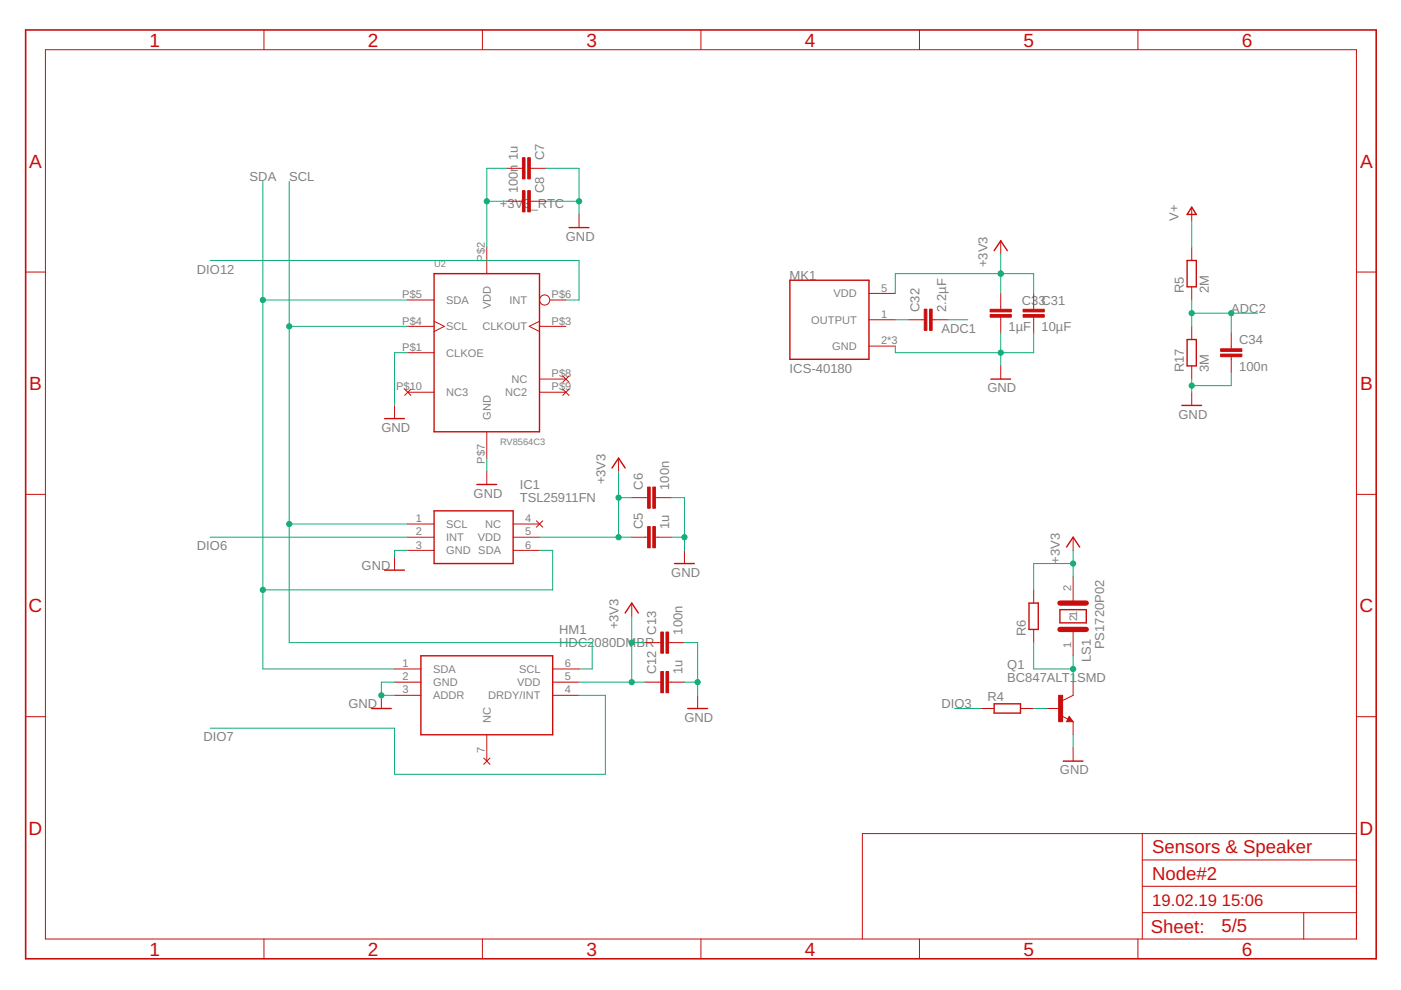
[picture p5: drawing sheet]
<svg xmlns="http://www.w3.org/2000/svg" width="297mm" height="210mm" viewBox="0 0 297 210" stroke-linecap="round" stroke-linejoin="round" font-family="sans-serif">
<g fill="none" stroke="#c90d0c" stroke-width=".21">
<path d="M9.6 10.5h278v188.6h-278zM56 6.3v4.2M102.3 6.3v4.2M148.6 6.3v4.2M194.9 6.3v4.2M241.3 6.3v4.2M107.4 35.7h3.4M112.4 35.7h3.4M5.4 57.7h4.2M103.2 52.5v5.5M107.4 42.7h3.4M112.4 42.7h3.4"/>
<path d="M122.8 45.5v2.8M212.2 51.1v2.7M252.7 44.1v2.8M252.7 52.5v2.7M287.6 57.7h4.2M86.4 74.8h5.6M86.4 69.2h5.6M86.4 63.6h5.6M92 68.1l2.2 1.1-2.2 1.1M114.4 68.1l-2.2 1.1 2.2 1.1M114.4 69.2h5.6M116.6 63.6h3.4"/>
<path d="M119.3 79.7l1.3 1.3M120.6 79.7l-1.3 1.3M184.2 62.2h5.6M184.2 67.8h5.6M184.2 73.4h5.6M192.6 67.8h3.4M197.6 67.8h3.4M212.2 62.2v3.4M212.2 67.2v3.4M212.2 77.6v2.8M219.2 62.2v3.4M219.2 67.2v3.4"/>
<path d="M252.7 60.8v2.8M252.7 69.2v2.8M252.7 77.6v2.8M261 70.6v3.4M261 75.6v3.4M83.7 86v2.8M85.8 82.5l1.3 1.3M86.4 83.2h5.6M87.1 82.5l-1.3 1.3M103.2 91.5v5.6M103.2 99.9v2.8M114.4 80.4h5.6"/>
<path d="M114.4 83.2h5.6M119.3 82.5l1.3 1.3M120.6 82.5l-1.3 1.3M131.1 97.1v2.8M252.7 83.2v2.8M5.4 104.8h4.2M83.7 118.1v2.8M86.4 111.1h5.6M86.4 113.9h5.6M86.4 116.7h5.6M108.8 111.1h5.6M108.8 113.9h5.6"/>
<path d="M108.8 116.7h5.6M113.7 110.4l1.4 1.4M115.1 110.4l-1.4 1.4M133.9 113.9h3.4M133.9 105.5h3.4M139 113.9h3.3M139 105.5h3.3M145.1 116.7v2.8M227.5 113.9v2.8M287.6 104.8h4.2M133.9 127.9v2.8M136.7 136.2h3.4"/>
<path d="M141.8 136.2h3.3M219.2 125.1v2.8M219.2 133.5v2.7M227.5 122.3v5.6M227.5 133.5v5.5M5.4 152h4.2M80.9 147.4v2.8M83.7 141.8h5.5M83.7 144.6h5.5M83.7 147.4h5.5M103.2 155.8v5.6M117.2 141.8h5.6"/>
<path d="M117.2 144.6h5.6M117.2 147.4h5.6M136.7 144.6h3.4M141.8 144.6h3.3M147.9 147.4v2.8M208 150.2h2.8M216.4 150.2h2.8M221.9 150.2h2.8M225.1 151.8l1.3 .7M226.7 151.9l.8 1.1h-1.4zM227.5 144.6v2.8l-2.2 1.1M227.5 153v2.8"/>
<path d="M227.5 158.6v2.8M287.6 152h4.2M102.6 160.7l1.3 1.4M103.9 160.7l-1.3 1.4M242.2 176.7v22.4M287.6 176.7h-104.8v22.4M56 199.1v4.2M102.3 199.1v4.2M148.6 199.1v4.2M194.9 199.1v4.2M241.3 199.1v4.2M242.2 193.5h45.4"/>
<path d="M242.2 187.9h45.4M242.2 182.3h45.4M276.4 193.5v5.6"/>
<circle cx="115.5" cy="63.6" r="1.08"/>
</g>
<path d="M5.4 6.3h286.4v197h-286.4z" fill="none" stroke="#c90d0c" stroke-width=".34"/>
<g fill="none" stroke="#c90d0c" stroke-width=".3">
<path d="M92 58h22.4v33.5h-22.4zM120.7 48.3h4.2M167.5 59.4h16.7v16.8h-16.7zM210.8 53.1l1.4-2 1.4 2M251.7 55.2h1.9v5.6h-1.9zM252.7 43.9l.9 1.6h-1.9zM251.7 72h1.9v5.6h-1.9zM81.6 88.8h4.1M129.8 99.2l1.3-2.1 1.4 2.1M210.1 80.4h4.2M250.6 86h4.2M92 108.3h16.8v11.2h-16.8z"/>
<path d="M101.1 102.7h4.2M143 119.5h4.2M226.1 116l1.4-2.1 1.4 2.1M81.6 120.9h4.1M89.2 139h28v16.8h-28zM132.5 130l1.4-2.1 1.4 2.1M218.2 127.9h1.9v5.6h-1.9zM224.7 129.3h5.6v2.8h-5.6zM78.8 150.2h4.2M145.8 150.2h4.2M210.8 149.2h5.6v2h-5.6zM226.7 152.4l.1 .3h-.4l.3-.5 .5 .7h-.8"/>
<path d="M225.4 161.4h4.2"/>
</g>
<g fill="#c90d0c" stroke="#c90d0c" stroke-width=".21">
<path d="M138.4 111.7h.6v4.4h-.6z"/>
<path d="M137.3 111.7h.6v4.4h-.6z"/>
<path d="M138.4 103.3h.6v4.5h-.6z"/>
<path d="M137.3 103.3h.6v4.5h-.6z"/>
<path d="M110.8 33.4h.5v4.5h-.5z"/>
<path d="M111.9 33.4h.5v4.5h-.5z"/>
<path d="M110.8 40.4h.5v4.5h-.5z"/>
<path d="M111.9 40.4h.5v4.5h-.5z"/>
<path d="M141.2 142.4h.6v4.5h-.6z"/>
<path d="M140.1 142.4h.6v4.5h-.6z"/>
<path d="M141.2 134h.6v4.5h-.6z"/>
<path d="M140.1 134h.6v4.5h-.6z"/>
<path d="M216.9 66.7h4.5v.5h-4.5z"/>
<path d="M216.9 65.6h4.5v.5h-4.5z"/>
<path d="M197.1 65.6h.5v4.4h-.5z"/>
<path d="M196 65.6h.5v4.4h-.5z"/>
<path d="M209.9 66.7h4.5v.5h-4.5z"/>
<path d="M209.9 65.6h4.5v.5h-4.5z"/>
<path d="M224.5 147.4h.8v5.6h-.8z"/>
<path d="M258.8 75.1h4.5v.5h-4.5z"/>
<path d="M258.8 74h4.5v.5h-4.5z"/>
</g>
<path d="M224.7 133.5h5.6M224.7 127.9h5.6" fill="none" stroke="#c90d0c" stroke-width="1.1"/>
<g fill="none" stroke="#0dab76" stroke-width=".21">
<path d="M55.7 38.5v103.3h28M61.3 38.5v97.7h64.3v5.6h-2.8M107.4 35.7h-4.2v16.8M115.8 35.7h7v9.8M44.6 55.2h78.2v8.4h-2.8M103.2 42.7h4.2M115.8 42.7h7M212.2 53.8v8.4M252.7 46.9v5.6M55.7 63.6h30.7M61.3 69.2h25.1M86.4 74.8h-2.7v11.2"/>
<path d="M189.8 62.2v-4.2h29.4v4.2M189.8 67.8h2.8M201 67.8h4.2M212.2 70.6v7M219.2 70.6v4.2h-29.4v-1.4M252.7 63.6v5.6M252.7 66.4h13.9M261 66.4v4.2M261 79v2.8h-8.3M103.2 97.1v2.8M131.1 99.9v14M252.7 80.4v2.8"/>
<path d="M44.6 113.9h41.8M61.3 111.1h25.1M86.4 116.7h-2.7v1.4M114.4 116.7h2.8v8.4h-61.5M114.4 113.9h19.5M131.1 105.5h2.8M142.3 113.9h2.8M142.3 105.5h2.8v11.2M227.5 116.7v5.6M227.5 119.5h-8.3v5.6M133.9 136.2h2.8M133.9 130.7v13.9"/>
<path d="M145.1 136.2h2.8v11.2M219.2 136.2v5.6h8.3M227.5 139v5.6M83.7 144.6h-2.8v2.8h2.8M122.8 147.4h5.6v16.8h-44.7v-9.8h-39.1M122.8 144.6h13.9M145.1 144.6h2.8M202.4 150.2h5.6M219.2 150.2h2.7M227.5 155.8v2.8"/>
</g>
<g fill="#0dab76" stroke="#0dab76" stroke-width=".21">
<circle cx="55.7" cy="63.6" r=".55"/>
<circle cx="55.7" cy="125.1" r=".55"/>
<circle cx="61.3" cy="111.1" r=".55"/>
<circle cx="61.3" cy="69.2" r=".55"/>
<circle cx="145.1" cy="113.9" r=".55"/>
<circle cx="147.9" cy="144.6" r=".55"/>
<circle cx="80.9" cy="147.4" r=".55"/>
<circle cx="122.8" cy="42.7" r=".55"/>
<circle cx="212.2" cy="74.8" r=".55"/>
<circle cx="252.7" cy="81.8" r=".55"/>
<circle cx="131.1" cy="113.9" r=".55"/>
<circle cx="131.1" cy="105.5" r=".55"/>
<circle cx="133.9" cy="136.2" r=".55"/>
<circle cx="133.9" cy="144.6" r=".55"/>
<circle cx="212.2" cy="58" r=".55"/>
<circle cx="227.5" cy="119.5" r=".55"/>
<circle cx="103.2" cy="42.7" r=".55"/>
<circle cx="227.5" cy="141.8" r=".55"/>
<circle cx="252.7" cy="66.4" r=".55"/>
<circle cx="261" cy="66.4" r=".55"/>
</g>
<g font-size="4" fill="#c90d0c">
<text x="31.7" y="9.9">1</text>
<text x="78" y="9.9">2</text>
<text x="124.3" y="9.9">3</text>
<text x="170.7" y="9.9">4</text>
<text x="217" y="9.9">5</text>
<text x="263.3" y="9.9">6</text>
<text x="6.2" y="35.5">A</text>
<text x="288.4" y="35.5">A</text>
<text x="6.2" y="82.7">B</text>
<text x="288.4" y="82.7">B</text>
<text x="6.1" y="129.8">C</text>
<text x="288.2" y="129.8">C</text>
<text x="6.1" y="177">D</text>
<text x="288.2" y="177">D</text>
<text x="31.7" y="202.6">1</text>
<text x="78" y="202.6">2</text>
<text x="124.3" y="202.6">3</text>
<text x="170.7" y="202.6">4</text>
<text x="217" y="202.6">5</text>
<text x="263.3" y="202.6">6</text>
</g>
<g font-size="3.9" fill="#c90d0c">
<text x="244.3" y="180.9">Sensors &amp; Speaker</text>
<text x="244.3" y="186.5">Node#2</text>
<text x="244" y="197.8">Sheet:</text>
<text x="259" y="197.7">5/5</text>
</g>
<g font-size="3.5" fill="#c90d0c">
<text x="244.3" y="192.1">19.02.19</text>
<text x="259" y="192.1">15:06</text>
</g>
<g font-size="2.8" fill="#808080">
<text x="109.8" y="34" transform="rotate(-90 109.8 34)">1u</text>
<text x="115.4" y="34" transform="rotate(-90 115.4 34)">C7</text>
<text x="52.9" y="38.5">SDA</text>
<text x="61.3" y="38.5">SCL</text>
<text x="109.8" y="41" transform="rotate(-90 109.8 41)">100n</text>
<text x="115.4" y="41" transform="rotate(-90 115.4 41)">C8</text>
<text x="106" y="44.1">+3V</text>
<text x="111" y="44.1">3</text>
<text x="112.5" y="44.1">_RTC</text>
<text x="249.9" y="46.9" transform="rotate(-90 249.9 46.9)">V+</text>
<text x="120" y="51">GND</text>
<text x="41.8" y="58">DIO12</text>
<text x="167.4" y="59.4">MK1</text>
<text x="209.4" y="56.6" transform="rotate(-90 209.4 56.6)">+3V3</text>
<text x="216.6" y="64.6">C33C31</text>
<text x="251" y="62.2" transform="rotate(-90 251 62.2)">R5</text>
<text x="256.3" y="62.2" transform="rotate(-90 256.3 62.2)">2M</text>
<text x="195" y="66.1" transform="rotate(-90 195 66.1)">C32</text>
<text x="199.6" y="70.6">ADC1</text>
<text x="200.6" y="66.1" transform="rotate(-90 200.6 66.1)">2.2µF</text>
<text x="213.8" y="70.2">1µF</text>
<text x="220.8" y="70.2">10µF</text>
<text x="261.1" y="66.4">ADC2</text>
<text x="262.7" y="73">C34</text>
<text x="167.4" y="79">ICS-40180</text>
<text x="209.4" y="83.2">GND</text>
<text x="251" y="79" transform="rotate(-90 251 79)">R17</text>
<text x="256.3" y="79" transform="rotate(-90 256.3 79)">3M</text>
<text x="262.7" y="78.6">100n</text>
<text x="249.9" y="88.8">GND</text>
<text x="80.9" y="91.5">GND</text>
<text x="100.4" y="105.5">GND</text>
<text x="110.2" y="106.5">TSL25911FN</text>
<text x="110.2" y="103.7">IC1</text>
<text x="128.4" y="102.7" transform="rotate(-90 128.4 102.7)">+3V3</text>
<text x="136.3" y="103.8" transform="rotate(-90 136.3 103.8)">C6</text>
<text x="141.9" y="103.8" transform="rotate(-90 141.9 103.8)">100n</text>
<text x="136.3" y="112.2" transform="rotate(-90 136.3 112.2)">C5</text>
<text x="141.9" y="112.2" transform="rotate(-90 141.9 112.2)">1u</text>
<text x="41.8" y="116.7">DIO6</text>
<text x="224.7" y="119.5" transform="rotate(-90 224.7 119.5)">+3V3</text>
<text x="76.7" y="120.9">GND</text>
<text x="142.3" y="122.3">GND</text>
<text x="118.6" y="137.2">HDC2</text>
<text x="118.6" y="134.4">HM1</text>
<text x="126.1" y="137.2">080DMBR</text>
<text x="131.2" y="133.4" transform="rotate(-90 131.2 133.4)">+3V3</text>
<text x="139.1" y="134.6" transform="rotate(-90 139.1 134.6)">C13</text>
<text x="144.7" y="134.6" transform="rotate(-90 144.7 134.6)">100n</text>
<text x="217.5" y="134.8" transform="rotate(-90 217.5 134.8)">R6</text>
<text x="234.1" y="137.6" transform="rotate(-90 234.1 137.6)">PS1720P02</text>
<text x="139.1" y="142.9" transform="rotate(-90 139.1 142.9)">C12</text>
<text x="144.7" y="142.9" transform="rotate(-90 144.7 142.9)">1u</text>
<text x="213.6" y="141.8">Q1</text>
<text x="231.3" y="140.4" transform="rotate(-90 231.3 140.4)">LS1</text>
<text x="209.4" y="148.6">R4</text>
<text x="213.6" y="144.6">BC847ALT1</text>
<text x="228.3" y="144.6">SMD</text>
<text x="73.9" y="150.2">GND</text>
<text x="145.1" y="153">GND</text>
<text x="199.6" y="150.2">DIO3</text>
<text x="43.2" y="157.2">DIO7</text>
<text x="224.7" y="164.2">GND</text>
</g>
<g font-size="2.3" fill="#808080">
<text x="102.8" y="55.5" transform="rotate(-90 102.8 55.5)">P$2</text>
<text x="85.3" y="63.2">P$5</text>
<text x="94.6" y="64.5">SDA</text>
<text x="104" y="65.6" transform="rotate(-90 104 65.6)">VDD</text>
<text x="108" y="64.4">INT</text>
<text x="117" y="63.2">P$6</text>
<text x="176.7" y="63.1">VDD</text>
<text x="186.8" y="61.8">5</text>
<text x="85.3" y="68.8">P$4</text>
<text x="94.6" y="70">SCL</text>
<text x="102.3" y="70">CLKOUT</text>
<text x="117" y="68.8">P$3</text>
<text x="172" y="68.6">OUTPUT</text>
<text x="186.8" y="67.4">1</text>
<text x="85.3" y="74.4">P$1</text>
<text x="94.6" y="75.6">CLKOE</text>
<text x="176.4" y="74.2">GND</text>
<text x="186.8" y="73">2*3</text>
<text x="84" y="82.8">P$10</text>
<text x="108.4" y="81.2">NC</text>
<text x="117" y="80">P$8</text>
<text x="117" y="82.8">P$9</text>
<text x="94.6" y="84">NC3</text>
<text x="104.1" y="89" transform="rotate(-90 104.1 89)">GND</text>
<text x="107.1" y="84">NC2</text>
<text x="102.8" y="98.3" transform="rotate(-90 102.8 98.3)">P$7</text>
<text x="88.2" y="110.7">1</text>
<text x="88.2" y="113.5">2</text>
<text x="94.6" y="111.9">SCL</text>
<text x="102.8" y="111.9">NC</text>
<text x="111.4" y="110.7">4</text>
<text x="111.4" y="113.5">5</text>
<text x="88.2" y="116.3">3</text>
<text x="94.6" y="114.7">INT</text>
<text x="94.6" y="117.5">GND SDA</text>
<text x="101.3" y="114.7">VDD</text>
<text x="111.4" y="116.3">6</text>
<text x="227.1" y="125.3" transform="rotate(-90 227.1 125.3)">2</text>
<text x="228.4" y="131.7" transform="rotate(-90 228.4 131.7)">21</text>
<text x="227.1" y="137.3" transform="rotate(-90 227.1 137.3)">1</text>
<text x="85.4" y="141.4">1</text>
<text x="91.8" y="142.7">SDA</text>
<text x="110" y="142.7">SCL</text>
<text x="119.8" y="141.4">6</text>
<text x="85.4" y="144.2">2</text>
<text x="85.4" y="147">3</text>
<text x="91.8" y="145.5">GND</text>
<text x="91.8" y="148.3">ADDR</text>
<text x="103.5" y="148.3">DRDY/INT</text>
<text x="109.7" y="145.5">VDD</text>
<text x="119.8" y="144.2">5</text>
<text x="119.8" y="147">4</text>
<text x="104.1" y="153.2" transform="rotate(-90 104.1 153.2)">NC</text>
<text x="102.8" y="159.7" transform="rotate(-90 102.8 159.7)">7</text>
</g>
<g font-size="2" fill="#808080">
<text x="92" y="56.6">U2</text>
<text x="106" y="94.4">RV8564C3</text>
</g>
</svg>
